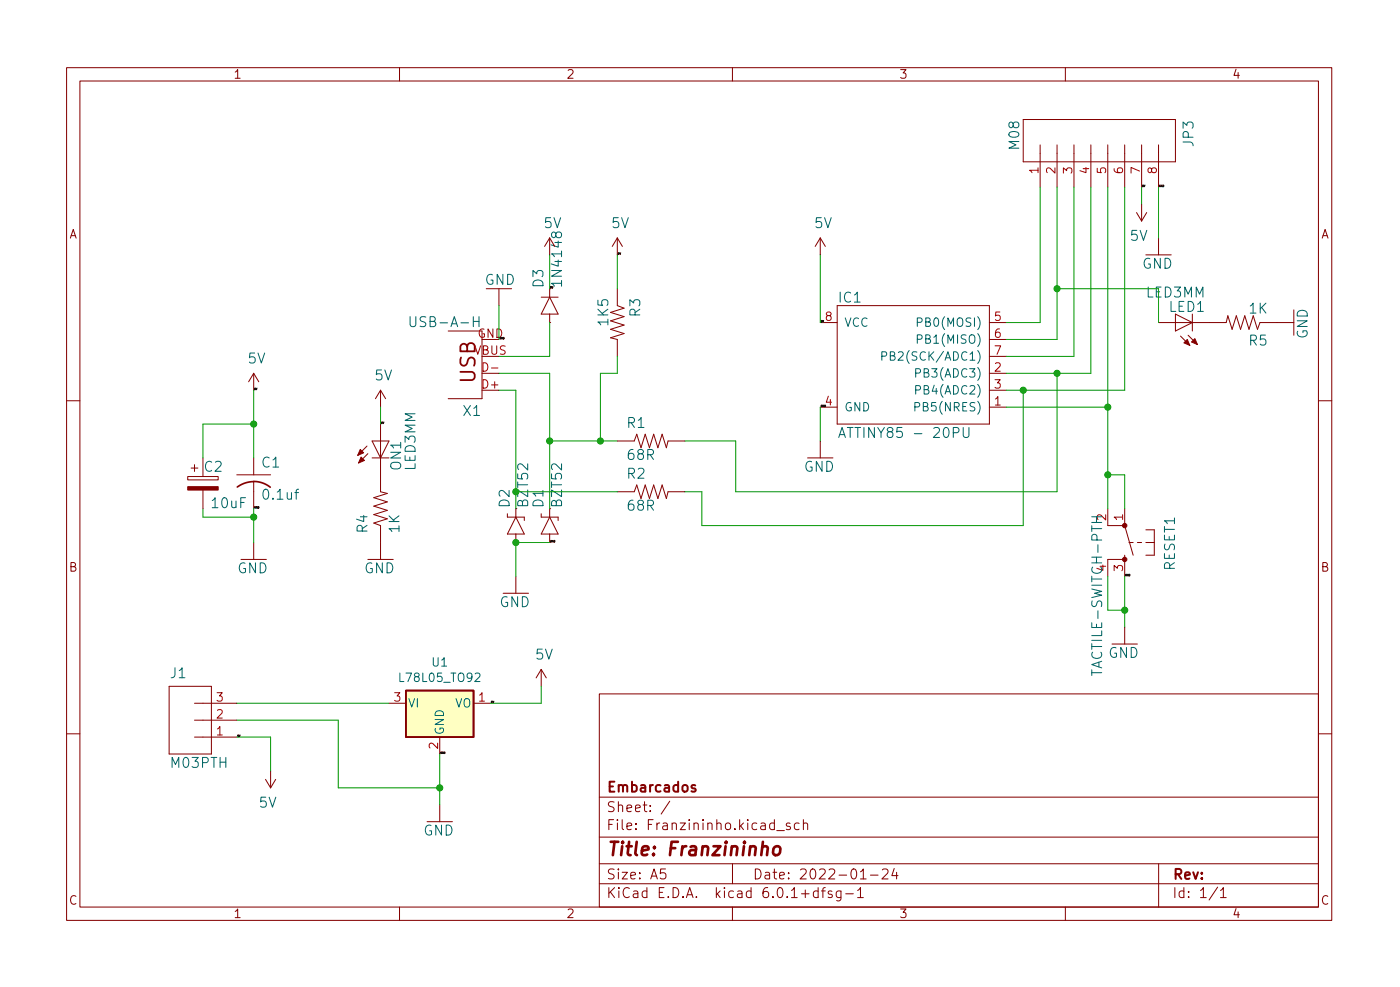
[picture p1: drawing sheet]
<svg xmlns="http://www.w3.org/2000/svg" width="210mm" height="148mm" viewBox="0 0 210 148" stroke-linecap="round" stroke-linejoin="round" font-family="sans-serif">
<g fill="none" stroke="#840000" stroke-width=".15">
<path d="M10 10.2h190v128h-190zM12 12.2h186v124h-186zM60 10.2v2M110 10.2v2M153.7 17.9h22.8v6.4h-22.8zM160 10.2v2M82.5 35.7l-.7 1.3M92.7 35.7v2.6M92.7 35.7l-.8 1.3M92.7 35.7l.8 1.3M123.2 35.7v2.6M123.2 35.7l-.8 1.3"/>
<path d="M123.2 35.7l.8 1.3M156.2 21.8v6.3M158.7 21.8v6.3M161.3 21.8v6.3M163.8 21.8v6.3M166.4 21.8v6.3M168.9 21.8v6.3M170.7 31.9l.7 1.3M171.4 21.8v6.3M171.4 30.6v2.6M172.1 38.3h3.8M172.2 31.9l-.8 1.3"/>
<path d="M174 21.8v6.3M174 35.7v2.6M38.1 56v2.6M38.1 56l-.8 1.3M38.1 56l.8 1.3M57.1 58.6l-.7 1.3M57.1 58.6l.8 1.3M57.1 58.6v2.5M67.3 49.7h5.1v10.2h-5.1M73 43.3h3.8M74.9 43.3v2.6M81.3 44.6h2.5"/>
<path d="M82.5 48.4h.1M82.5 43.3v1.3M82.5 47.2v1.2M82.5 44.6l1.3 2.6h-2.5zM92.7 43.3v2.6l1 .4-2 .6 2 .6-2 .7 2 .6-2 .6 2 .7-2 .6 1 .3v2.5M123.2 48.4h2.5M125.7 45.9h22.9v17.8h-22.9zM148.6 56h2.5M148.6 58.6h2.5M148.6 48.4h2.5M148.6 51h2.5M148.6 53.5h2.5"/>
<path d="M174 48.4h10.1l.3-1 .6 2 .7-2 .6 2 .6-2 .7 2 .6-2 .6 2 .4-1h5.1M176.5 47.2l2.6 1.2-2.6 1.3zM177.3 50.5l1.4 1.3M178.4 50.3l1.4 1.4M179.1 47.2v2.5M194.3 46.5v3.8M10 60.2h2M28.2 71.5h4.6v.5h-4.6zM28.7 70.3h1M29.2 69.8v1M30.5 73.6v2.8M35.6 71.3h5"/>
<path d="M38.1 68.7v2.6M38.1 72.3v4.1M55.1 67l-1.4 1.4M55.2 68.1l-1.4 1.4M55.9 66.2h2.5l-1.3 2.5zM55.9 68.7h2.5M57.1 63.7v10.1l1.1 .3-2.1 .6 2.1 .6-2.1 .7 2.1 .6-2.1 .6 2.1 .7-2.1 .6 1 .4v5.1M76.2 77.1v.5h2.5v.5M77.5 77.6l1.2 2.6h-2.5zM77.5 76.4v1.2M81.3 77.1v.5h2.5v.5M82.5 76.4v1.2"/>
<path d="M82.5 77.6l1.3 2.6h-2.5zM92.7 66.2h2.5l.4-1 .7 2 .6-2 .6 2 .7-2 .6 2 .6-2 .7 2 .2-1h2.6M92.7 73.8h2.5l.4-1 .7 2 .6-2 .6 2 .7-2 .6 2 .6-2 .7 2 .2-1h2.6M121.3 68.7h3.8M123.2 66.2v2.5M123.2 61.1h2.5M148.6 61.1h2.5M166.4 76.4v2.5h2.5M168.9 78.9l1.3 4.4M168.9 76.4v2.5M172.1 79.5h1.3v3.8h-1.3M198 60.2h2"/>
<path d="M36.2 84h3.8M38.1 81.4v2.6M55.2 84h3.9M75.6 89.1h3.8M77.5 81.4h.1M77.5 80.2v1.2M77.5 86.5v2.6M82.5 80.2v1.2M167 96.7h3.8M168.9 83.3v3.2M168.9 94.1v2.6M168.9 84h-2.5v2.5"/>
<path d="M169.5 81.4h.7M170.8 81.4h.6M172.1 81.4h1.3M10 110.2h2M25.4 103h6.3v10.2h-6.3zM29.2 110.7h6.4M29.2 108.1h6.4M29.2 105.6h6.4M39.9 117l.7 1.3M40.6 115.7v2.6M41.4 117l-.8 1.3M58.4 105.6h2.6"/>
<path d="M66 110.7v2.5M71.1 105.6h2.6M81.3 100.5v2.5M81.3 100.5l-.8 1.3M81.3 100.5l.7 1.3M90 104.2h108v32h-108zM90 119.7h108M198 110.2h2M60 136.2v2M64.1 123.4h3.8M66 120.8v2.6M90 132.7h108"/>
<path d="M90 129.7h108M90 125.7h108M99.9 130.4h-.7v.8l.2-.2 .5 .1 .1 .2-.1 .5-.2 .1h-.3l-.2-.1M100.6 120.3l-1.3 1.9M110 136.2v2M110 129.7v3M116.7 124.7h1.1M118.7 123.6l-.4-.1-.2 .3 .1 .2 .5 .1v.4h-.6M120 123.6l-.4-.1-.3 .3v.5l.1 .2h.6M120.7 123.7a.37 .37 0 0 1 .6 .1v.7M120.7 123v1.5M122.9 133.8l-.5-.1-.2 .3v.5l.1 .2h.6"/>
<path d="M122.9 133.2v1.5M123.4 133.7h.5M123.9 133.2l-.2 .1-.1 .2v1.2M124.9 133.8l-.3-.1-.2 .3v.2l.5 .1v.4h-.5M126.3 133.7v1.3a.41 .41 0 0 1-.6 .2M126.3 133.8l-.4-.1-.3 .3v.5l.1 .2h.6M127 134.2h1.2M128.8 133.7l.4-.5v1.5M128.8 134.7h.9M129.2 131.9h.9M130.7 131.4h1.2M132.5 130.6l.2-.2 .5 .1a.41 .41 0 0 1 .1 .6l-.9 .8h1"/>
<path d="M134.3 130.4l-.4 1h1M134.7 130.9v1M160 136.2v2M174 129.7v6.5M182.9 133.2l-1.3 1.9M183.3 133.7l.4-.5v1.5M183.3 134.7h.9"/>
</g>
<path d="M114.5 127.2a.49 .49 0 0 1 .8 .1l-.1 1.1M116.3 127.2a.52 .52 0 0 1 .5-.2 .52 .52 0 0 1 .4 .4l-.1 .6a.55 .55 0 0 1-.5 .4 .55 .55 0 0 1-.5-.4z" fill="none" stroke="#840000" stroke-width=".4"/>
<path d="M104.4 117.9l-.3-.1-.3 .3 .1 .2 .5 .1v.4h-.6" fill="none" stroke="#840000" stroke-width=".3"/>
<path d="M38.1 72.3a4.2 4.2 0 0 0-2.5 .8M38.1 72.3a4.1 4.1 0 0 1 2.5 .8M61 103.7h10.1v7h-10.1z" fill="none" stroke="#840000" stroke-width=".25"/>
<g fill="none" stroke="#006464" stroke-width=".15">
<path d="M61.6 47.5v1.2l.3 .3h.3l.2-.3v-1.2M71.1 48.3h.8M71.9 47.5v1.5M132.4 53.5l.6-.1 .2-.2-.1-.3-.2-.1h-.5v1.3M137.5 56h.6l.1-.2v-.3l-.2-.2h-.5v1.3M137.5 58.6l.6-.1 .1-.2v-.3l-.2-.1h-.5v1.3M137.8 48.4l.6-.1 .1-.2-.1-.3-.2-.1h-.4v1.3M137.8 50.9h.6l.1-.2-.1-.3-.2-.1h-.4v1.2M126 65.7l.5-1.5 .5 1.5M126.1 65.2h.7M137.4 61.1l.6-.1 .1-.2v-.3l-.2-.1h-.5v1.3M144.7 64.2v1.2l.2 .3 .5-.1 .1-.2v-1.2"/>
<path d="M164 77.6h1.5M164 100.6v.8"/>
</g>
<g fill="#840000" stroke="#840000" stroke-width=".15">
<path d="M54.1 67.5l.5 .5-.9 .4z"/>
<path d="M54.2 68.6l.5 .5-.9 .4z"/>
<path d="M28.2 73.1h4.6v.5h-4.6z"/>
<path d="M177.8 51.5l.5-.5 .4 .8z"/>
<path d="M178.9 51.3l.6-.5 .3 .9z"/>
<circle cx="168.9" cy="78.9" r=".33"/>
<circle cx="168.9" cy="84" r=".33"/>
</g>
<path d="M61 103.7h10.1v7h-10.1z" fill="#ffffc2" stroke="#ffffc2" stroke-width=".15"/>
<g fill="none" stroke="#009600" stroke-width=".15">
<path d="M82.5 38.3v5M92.7 38.3v5M123.2 38.3v10.1M156.2 28.1v20.3h-5.1M158.7 28.1v22.9h-7.6M161.3 28.1v25.4h-10.2M163.8 28.1v27.9h-12.7M166.4 28.1v48.3M168.9 28.1v30.5h-17.8M171.4 28.1v2.5M174 28.1v7.6M38.1 58.6v10.1"/>
<path d="M74.9 58.6h2.6v15.2h15.2M74.9 56h7.6v20.4M74.9 45.9v5.1M82.5 48.4v5.1h-7.6M92.7 53.5v2.5h-2.5v10.2M153.7 58.6v20.3h-48.3v-5.1h-2.5M158.7 56v17.8h-48.2v-7.6h-7.6M158.7 43.3h15.3v5.1M30.5 76.4v1.2h7.6M38.1 76.4v5M38.1 63.7h-7.6v5M57.1 61.1v2.6"/>
<path d="M82.5 66.2h10.2M123.2 61.1v5.1M151.1 61.1h15.3M166.4 71.3h2.5v5.1M82.5 81.4h-5v5.1M166.4 86.5v5.1h2.5M168.9 86.5v7.6M35.6 108.1h15.2v10.2h15.2M35.6 110.7h5v5M35.6 105.6h22.8M66 113.2v7.6M81.3 103v2.6h-7.6"/>
</g>
<g fill="#009600" stroke="#009600" stroke-width=".15">
<circle cx="168.9" cy="91.6" r=".46"/>
<circle cx="166.4" cy="61.1" r=".46"/>
<circle cx="166.4" cy="71.3" r=".46"/>
<circle cx="90.2" cy="66.2" r=".46"/>
<circle cx="82.5" cy="66.2" r=".46"/>
<circle cx="38.1" cy="63.7" r=".46"/>
<circle cx="38.1" cy="77.6" r=".46"/>
<circle cx="158.7" cy="56" r=".46"/>
<circle cx="153.7" cy="58.6" r=".46"/>
<circle cx="158.7" cy="43.3" r=".46"/>
<circle cx="77.5" cy="73.8" r=".46"/>
<circle cx="77.5" cy="81.4" r=".46"/>
<circle cx="66" cy="118.3" r=".46"/>
</g>
<text font-size="3" fill="#840000" x="71.4" y="57.5" transform="rotate(-90 71.4 57.5)">USB</text>
<text font-size="2.8" fill="#840000" x="91" y="128.5">Title: Franzininho</text>
<g font-size="2.1" fill="#006464">
<text x="153.1" y="22.3" transform="rotate(-90 153.1 22.3)">M08</text>
<text x="179.2" y="21.9" transform="rotate(-90 179.2 21.9)">JP3</text>
<text x="81.7" y="34.2">5V</text>
<text x="91.9" y="34.2">5V</text>
<text x="122.3" y="34.2">5V</text>
<text x="169.7" y="36.2">5V</text>
<text x="171.5" y="40.3">GND</text>
<text x="72.8" y="42.8">GND</text>
<text x="81.6" y="43.1" transform="rotate(-90 81.6 43.1)">D3</text>
<text x="96.2" y="47.5" transform="rotate(-90 96.2 47.5)">R3</text>
<text x="126" y="45.4">IC1</text>
<text x="172.1" y="44.7">LED3MM</text>
<text x="175.6" y="46.8">LED1</text>
<text x="187.6" y="47.1">1K</text>
<text x="62.4" y="49.1">USB-A-H</text>
<text x="91.4" y="48.8" transform="rotate(-90 91.4 48.8)">1K5</text>
<text x="187.6" y="51.9">R5</text>
<text x="196.4" y="50.9" transform="rotate(-90 196.4 50.9)">GND</text>
<text x="37.3" y="54.6">5V</text>
<text x="56.3" y="57.1">5V</text>
<text x="69.6" y="62.4">X1</text>
<text x="94.2" y="64.2">R1</text>
<text x="127.4" y="65.7">ATTINY85 - 20PU</text>
<text x="30.7" y="70.8">C2</text>
<text x="39.3" y="70.2">C1</text>
<text x="60.2" y="70.5" transform="rotate(-90 60.2 70.5)">ON1</text>
<text x="62.4" y="70.6" transform="rotate(-90 62.4 70.6)">LED3MM</text>
<text x="94.2" y="71.9">R2</text>
<text x="94.3" y="69">68R</text>
<text x="120.7" y="70.8">GND</text>
<text x="31.9" y="76.3">10uF</text>
<text x="39.7" y="75">0.1uf</text>
<text x="76.5" y="76.1" transform="rotate(-90 76.5 76.1)">D2</text>
<text x="81.6" y="76.1" transform="rotate(-90 81.6 76.1)">D1</text>
<text x="84.4" y="76" transform="rotate(-90 84.4 76)">BZT52</text>
<text x="94.3" y="76.7">68R</text>
<text x="55.2" y="79.9" transform="rotate(-90 55.2 79.9)">R4</text>
<text x="60" y="79.9" transform="rotate(-90 60 79.9)">1K</text>
<text x="35.6" y="86.1">GND</text>
<text x="54.7" y="86.1">GND</text>
<text x="176.5" y="85.6" transform="rotate(-90 176.5 85.6)">RESET1</text>
<text x="75" y="91.1">GND</text>
<text x="25.6" y="101.8">J1</text>
<text x="80.4" y="99">5V</text>
<text x="165.5" y="100.7" transform="rotate(-90 165.5 100.7)">TACTILE-SWITCH-PTH</text>
<text x="166.4" y="98.8">GND</text>
<text x="25.8" y="115.3">M03PTH</text>
<text x="38.9" y="121.2">5V</text>
<text x="63.6" y="125.4">GND</text>
</g>
<g font-size="2.1" fill="#840000">
<text x="84.4" y="42.5" transform="rotate(-90 84.4 42.5)">1N4148</text>
<text x="91" y="118.9">Embarcados</text>
<text x="91" y="124.6">File: Franzininho.kicad_sch</text>
<text x="91" y="121.9">Sheet: /</text>
<text x="91" y="134.8">KiCad E.D.A. kicad 6.0.1+dfsg-1</text>
<text x="91" y="132">Size: A5</text>
<text x="113" y="132">Date: 2022-01-24</text>
<text x="176" y="132">Rev:</text>
<text x="176" y="134.8">Id: 1/1</text>
</g>
<text font-size="2.1" fill="#009600" x="79.3" y="76" transform="rotate(-90 79.3 76)">BZT52</text>
<g font-size="1.8" fill="#840000">
<text x="35" y="11.8">1</text>
<text x="85" y="11.8">2</text>
<text x="135" y="11.8">3</text>
<text x="185" y="11.8">4</text>
<text x="10.3" y="35.8">A</text>
<text x="198.4" y="35.8">A</text>
<text x="10.3" y="85.8">B</text>
<text x="198.4" y="85.8">B</text>
<text x="10.3" y="135.8">C</text>
<text x="35" y="137.8">1</text>
<text x="85" y="137.8">2</text>
<text x="135" y="137.8">3</text>
<text x="185" y="137.8">4</text>
<text x="198.4" y="135.8">C</text>
</g>
<g font-size="1.8" fill="#a90000">
<text x="156" y="26.1" transform="rotate(-90 156 26.1)">1</text>
<text x="158.5" y="26.1" transform="rotate(-90 158.5 26.1)">2</text>
<text x="161" y="26.1" transform="rotate(-90 161 26.1)">3</text>
<text x="163.6" y="26.1" transform="rotate(-90 163.6 26.1)">4</text>
<text x="166.1" y="26.1" transform="rotate(-90 166.1 26.1)">5</text>
<text x="168.7" y="26.1" transform="rotate(-90 168.7 26.1)">6</text>
<text x="171.2" y="26.1" transform="rotate(-90 171.2 26.1)">7</text>
<text x="173.7" y="26.1" transform="rotate(-90 173.7 26.1)">8</text>
<text x="71.2" y="53.2">VBUS</text>
<text x="71.7" y="50.7">GND</text>
<text x="124" y="48.2">8</text>
<text x="149.4" y="48.2">5</text>
<text x="149.4" y="50.7">6</text>
<text x="149.4" y="53.2">7</text>
<text x="72.5" y="58.3">D+</text>
<text x="72.7" y="55.8">D-</text>
<text x="149.4" y="55.8">2</text>
<text x="149.4" y="58.3">3</text>
<text x="124" y="60.9">4</text>
<text x="149.4" y="60.9">1</text>
<text x="168.7" y="78.1" transform="rotate(-90 168.7 78.1)">1</text>
<text x="166.1" y="85.7" transform="rotate(-90 166.1 85.7)">4</text>
<text x="168.7" y="85.7" transform="rotate(-90 168.7 85.7)">3</text>
<text x="32.5" y="107.9">2</text>
<text x="32.5" y="105.3">3</text>
<text x="59.2" y="105.3">3</text>
<text x="71.9" y="105.3">1</text>
<text x="32.5" y="110.4">1</text>
<text x="65.8" y="112.4" transform="rotate(-90 65.8 112.4)">2</text>
</g>
<g font-size="1.8" fill="#006464">
<text x="126.7" y="49.1">VCC</text>
<text x="138.4" y="49.1">PB0(MOSI)</text>
<text x="138.4" y="51.6">PB1(MISO)</text>
<text x="133.9" y="54.1">PB2(SCK/ADC1)</text>
<text x="138.1" y="56.7">PB3(ADC3)</text>
<text x="138.1" y="59.2">PB4(ADC2)</text>
<text x="126.7" y="61.8">GND</text>
<text x="138" y="61.8">PB5(NRES)</text>
<text x="166.1" y="78.1" transform="rotate(-90 166.1 78.1)">2</text>
<text x="64.9" y="100.1">U1</text>
<text x="60.3" y="102.4">L78L05_TO92</text>
<text x="61.2" y="106.2">VI</text>
<text x="68.3" y="106.2">VO</text>
<text x="66.7" y="110.4" transform="rotate(-90 66.7 110.4)">GND</text>
</g>
<g font-size=".4" fill="#0f0f0f">
<text x="171.4" y="28">5V</text>
<text x="174" y="28">GND</text>
<text x="92.7" y="38.2">5V</text>
<text x="82.5" y="43.3">5V</text>
<text x="74.9" y="50.9">GND</text>
<text x="123.2" y="48.4">5V</text>
<text x="38.1" y="58.5">5V</text>
<text x="57.1" y="63.6">5V</text>
<text x="123.2" y="61.1">GND</text>
<text x="38.1" y="76.3">GND</text>
<text x="82.5" y="81.4">GND</text>
<text x="168.9" y="86.5">GND</text>
<text x="73.7" y="105.5">5V</text>
<text x="35.6" y="110.6">5V</text>
<text x="66" y="113.1">GND</text>
</g>
</svg>
